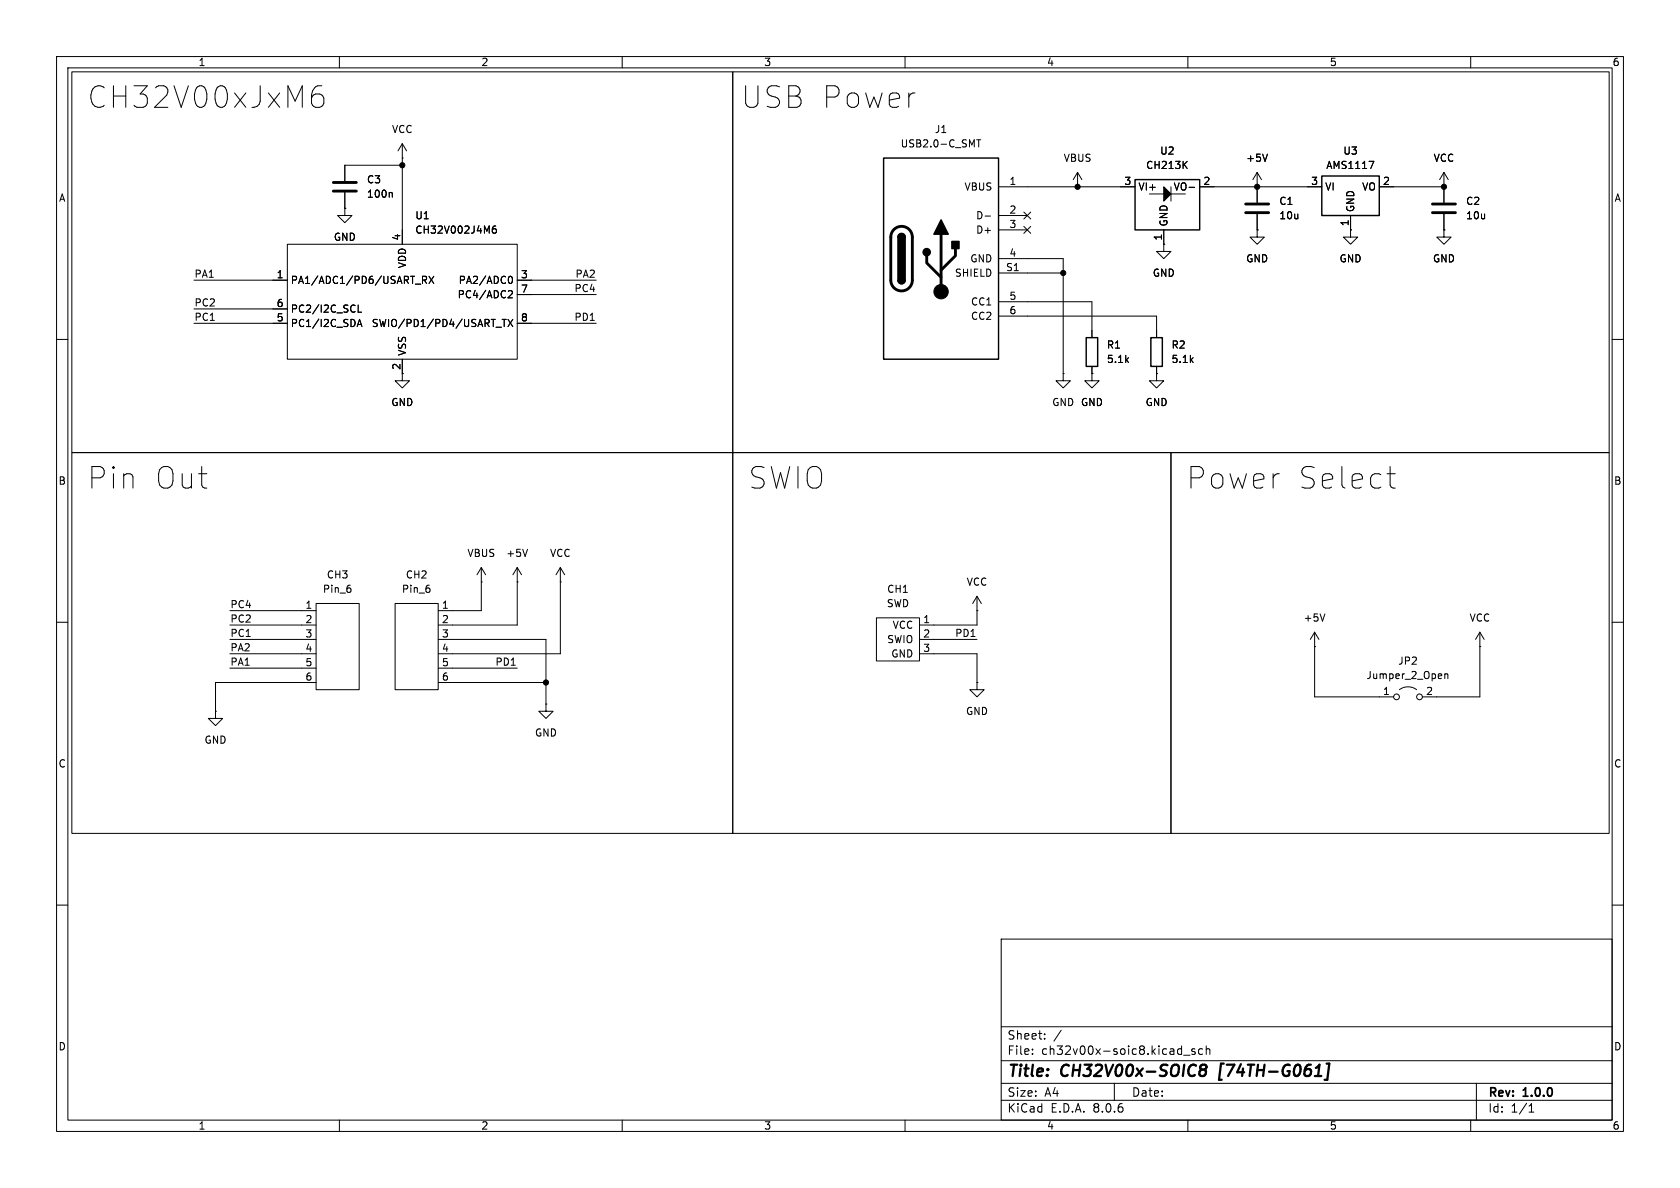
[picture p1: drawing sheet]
<svg xmlns="http://www.w3.org/2000/svg" width="297mm" height="210mm" viewBox="0 0 297 210" stroke-linecap="round" stroke-linejoin="round" font-family="sans-serif">
<g fill="none" stroke="#000" stroke-width=".18">
<path d="M10 10h277v190h-277zM12 12h273v186h-273zM12.7 12.7h116.8v67.3h-116.8zM55.1 17.3l.2-.3 .5-.4h.7l.4 .2 .4 .5v.9l-.2 .4-.6 .4h-.7l-.4-.2-.3-.6M56.9 15.2a1.51 1.51 0 0 0-1.8 1.6M60 10v2M110 10v2M129.5 12.7h155v67.3h-155zM160 10v2M161.4 16.4h.4M210 10v2M260 10v2"/>
<path d="M61 36.8v1.3h1.2l-1.2 1.3-1.3-1.3h1.3M61 36.8h.1M61 34v2.8M69.2 34l.2 .2v.7M71.1 27.9h.1M71.1 25.4l-.7 1.3M71.1 25.4v17.8M71.1 25.4l.8 1.3M71.1 29.2h-10.1v2.8M87.6 39.9l-.3 .1a.86 .86 0 0 0 0 1.2l.4-.1 .1-.4-.3-.3-.3 .1-.2 .2M172.7 24.7h.7M173 24.7v1.3"/>
<path d="M174.1 38.2h1M176.5 33h24.2M176.5 38.1h5.1M181 37.5l1.2 1.2M182.2 37.5l-1.2 1.2M190.5 33h.1M190.5 30.5l-.8 1.3M190.5 30.5v2.5M190.5 30.5l.8 1.3M203.2 34.3h6.3M207 33v2.6M209.3 29.1l.6 .7"/>
<path d="M209.9 28.5l-.7 .7M210.2 33.1h1M212.1 33h21.6M222.2 33h.1M222.2 30.5v5.3M222.2 37.8v2.8M222.2 30.5l-.7 1.3M222.2 30.5l.8 1.3M224.1 27.2l-.5 1.3M238.8 38.1v2.5M242 28.5h.9l-.6 1.3M243.8 33h11.5"/>
<path d="M255.3 33h.1M255.3 30.5v5.3M255.3 37.8v2.8M255.3 30.5l-.8 1.3M255.3 30.5l.7 1.3M10 60h2M34.3 49.5h16.5M34.3 57.2h16.5M34.3 54.6h16.5M50.8 43.2h40.6v20.3h-40.6zM63.1 57.7l.5-1.2 .4 1.2M63.3 57.4h.6"/>
<path d="M63.3 53.9v1.3h.6M73.4 50.2h1M74.7 49.5l.6-.1 .1-.1v-.3l-.7-.2v1.3M75 49.5l.4 .6M75.8 48.8l.9 1.3M76.7 48.8l-.9 1.3M87.7 57.9h1M88.8 56.5h.7M89.1 56.5v1.2M89.8 56.5l.9 1.2M89.9 51.4h.4l.3 .3-.8 .9h.8M90 48.9l.2-.1a.68 .68 0 0 1 .4 .7 .68 .68 0 0 1-.4 .6l-.2-.1"/>
<path d="M90.7 56.5l-.9 1.2M91.4 49.5h14M91.4 57.2h14M91.4 52.1h14M176.5 40.6h5.1M176.5 45.7h11.5v20.3M176.5 53.3h16.5v6.4M176.5 55.9h28v3.8M176.5 48.3h11.5M181 40l1.2 1.2M182.2 40l-1.2 1.2M205.7 43.2v1.3h1.3l-1.3 1.2-1.2-1.2h1.2"/>
<path d="M205.7 43.2h.1M205.7 40.6v2.6M222.2 40.6v1.3h1.3l-1.3 1.3-1.2-1.3h1.2M222.2 40.6h.1M238.8 40.6v1.3h1.2l-1.2 1.3-1.3-1.3h1.3M238.8 40.6h.1M255.3 40.6v1.3h1.2l-1.2 1.3-1.3-1.3h1.3M255.3 40.6h.1M285 60h2M71.1 63.5v3.8h1.3l-1.3 1.3-1.3-1.3h1.3M188 66v1.3h1.2l-1.2 1.3-1.3-1.3h1.3M188 66h.1"/>
<path d="M193 66v1.3h1.3l-1.3 1.3-1.2-1.3h1.2M193 66h.1M193 64.8v1.2M204.5 66v1.3h1.2l-1.2 1.3-1.3-1.3h1.3M204.5 66h.1M204.5 64.8v1.2M12.7 80h116.8v67.3h-116.8zM93.3 97.1l-.5 1.3M129.5 80h77.5v67.3h-77.5zM207 80h77.5v67.3h-77.5zM245.2 83.7h1.5M245.8 82.5v3.2l.1 .4 .8 .2"/>
<path d="M10 110h2M40.6 110.5h15.3M40.6 113h15.3M40.6 115.6h15.3M40.6 108h15.3M40.6 118.1h15.3M55.9 106.7h7.6v15.2h-7.6zM69.8 106.7h7.7v15.2h-7.7zM77.5 113h19v11.5M77.5 118.1h13.9M85.1 102.9h.1M85.1 100.3l-.8 1.3"/>
<path d="M85.1 100.3v7.7h-7.6M85.1 100.3l.8 1.3M91.4 102.9h.1M91.4 100.3v10.2h-13.9M91.4 100.3l-.7 1.3M91.4 100.3l.8 1.3M99.1 102.9h.1M99.1 100.3v15.3h-21.6M99.1 100.3l-.8 1.3M99.1 100.3l.7 1.3M154.9 109.2h7.7v7.6h-7.7zM162.6 113h10.1"/>
<path d="M162.6 115.6h10.1v5.1M172.7 108h.1M172.7 105.4v5.1h-10.1M172.7 105.4l-.7 1.3M172.7 105.4l.8 1.3M232.4 114.3h.1M232.4 111.8v11.4h14M232.4 111.8l-.8 1.2M232.4 111.8l.8 1.2M234.2 108.5l-.4 1.3M255.4 119.1v.9M255.4 119.2l.2-.1 .3 .1 .1 .8"/>
<path d="M261.6 114.3h.1M261.6 111.8l-.7 1.2M261.6 111.8v11.4h-10.1M261.6 111.8l.8 1.2M285 110h2M38.1 125.7v1.3h1.3l-1.3 1.3-1.3-1.3h1.3M38.1 125.7h.1M55.9 120.7h-17.8v5M77.5 120.7h19M96.5 124.5v1.2h1.3l-1.3 1.3-1.3-1.3h1.3M96.5 124.5h.1M172.7 120.7v1.2h1.3l-1.3 1.3-1.3-1.3h1.3"/>
<path d="M172.7 120.7h.1M247.4 121.9a2.54 2.54 0 0 1 3 0M10 160h2M285 160h2M177 166h108v32h-108zM60 198v2M110 198v2M160 198v2M177 194.5h108M177 191.5h108M177 187.5h108M177 181.5h108"/>
<path d="M182.5 186.3v.1M182.5 185.5v.1M184.7 183.6v.1M184.7 182.8v.1M187.6 182.1l-1.3 2M197 191.5v3M209.2 186.5h1.2M210 198v2M211.2 185.5l-.3-.1-.2 .2v.2l.5 .2v.3h-.5M212.6 185.5l-.4-.1-.3 .3v.4l.1 .2h.6M213.2 185.5l.3-.1 .3 .1 .1 .9M213.2 184.9v1.5"/>
<path d="M260 198v2M261 191.5v6.5M270.3 196.6h.9M270.3 195.5l.4-.4v1.5"/>
<circle cx="246.9" cy="123.2" r=".51"/>
<circle cx="251" cy="123.2" r=".51"/>
</g>
<path d="M212.5 189.1l-.3-.2a.44 .44 0 0 1 .4-.7h.4l.2 .2a.44 .44 0 0 1-.3 .7M212.5 189.1a.65 .65 0 0 0-.3 1 .65 .65 0 0 0 .8-.1 .65 .65 0 0 0 .1-.8l-.2-.1M212.5 189.1h.4M234.5 188h.5l-.4 2.9h-.4" fill="none" stroke="#000" stroke-width=".4"/>
<path d="M156.2 27.9h20.3v35.6h-20.3zM200.7 31.8h11.4v8.8h-11.4zM233.7 31.1h10.1v7h-10.1zM158.7 49.5a.64 .64 0 0 0 .7 .7 .64 .64 0 0 0 .6-.7M158.7 41.9a.64 .64 0 0 1 .7-.6 .64 .64 0 0 1 .6 .6M192 59.7h2.1v5.1h-2.1zM203.5 59.7h2v5.1h-2z" fill="none" stroke="#000" stroke-width=".25"/>
<path d="M58.9 33.8h4.1M58.9 32.3h4.1M220.2 37.6h4.1M220.2 36.1h4.1M253.2 37.6h4.1M253.2 36.1h4.1M158 40.6a1.9 1.9 0 0 1 2.1-.4 1.9 1.9 0 0 1 1.2 1.7v7.6a1.91 1.91 0 0 1-1.9 1.9 1.91 1.91 0 0 1-1.9-1.9v-7.7l.2-.7zM163.8 45.2v1.3l2.6 2.5M166.4 41.4v10.2M168.9 43.9v1.3l-2.5 2.6" fill="none" stroke="#000" stroke-width=".51"/>
<g fill="#000" stroke="#000" stroke-width=".25">
<path d="M158.7 49.5h1.3a.64 .64 0 0 1-.6 .7 .64 .64 0 0 1-.7-.7zM158.7 41.9h1.3v7.6h-1.3zM158.9 41.5a.64 .64 0 0 1 .7-.2 .64 .64 0 0 1 .4 .6h-1.3zM166.4 38.9l1.2 2.5h-2.5zM168.3 42.7h1.2v1.2h-1.2z"/>
<circle cx="163.8" cy="44.6" r=".63"/>
</g>
<g fill="#000" stroke="#000" stroke-width=".18">
<path d="M205.7 33l1.3 1.3-1.3 1.3z"/>
<circle cx="71.1" cy="29.2" r=".46"/>
<circle cx="190.5" cy="33" r=".46"/>
<circle cx="222.2" cy="33" r=".46"/>
<circle cx="255.3" cy="33" r=".46"/>
<circle cx="166.4" cy="51.6" r="1.27"/>
<circle cx="188" cy="48.3" r=".46"/>
<circle cx="96.5" cy="120.7" r=".46"/>
</g>
<g font-size="5.3">
<text x="15.2" y="19.3">CH32V00xJxM6</text>
<text x="130.8" y="19.3">USB Power</text>
<text x="15.2" y="86.6">Pin</text>
<text x="26.9" y="86.6">Out</text>
<text x="132.1" y="86.6">SWIO</text>
<text x="209.5" y="86.6">Power</text>
<text x="229" y="86.6">Select</text>
</g>
<g font-size="2.8">
<text x="178" y="190.9">Title:</text>
<text x="187.7" y="190.9">CH32V00x-SOIC8</text>
<text x="216.4" y="190.9">[74TH-G061]</text>
</g>
<g font-size="2.1">
<text x="178" y="184">Sheet:</text>
<text x="178" y="186.7">File:</text>
<text x="184.1" y="186.7">ch32v00x-soic8.kicad_sch</text>
<text x="178" y="196.9">KiCad</text>
<text x="178" y="194.1">Size:</text>
<text x="184.7" y="194.1">A4</text>
<text x="185.7" y="196.9">E.D.A.</text>
<text x="193.3" y="196.9">8.0.6</text>
<text x="200" y="194.1">Date:</text>
<text x="263" y="194.3">Rev:</text>
<text x="263" y="196.9">Id:</text>
<text x="267.1" y="196.9">1/1</text>
<text x="269.4" y="194.3">1.0.0</text>
</g>
<g font-size="1.8">
<text x="35" y="11.9">1</text>
<text x="85" y="11.9">2</text>
<text x="135" y="11.9">3</text>
<text x="185" y="11.9">4</text>
<text x="235" y="11.9">5</text>
<text x="285" y="11.9">6</text>
<text x="69.2" y="23.7">VCC</text>
<text x="165.2" y="23.7">J1</text>
<text x="159.1" y="26.3">USB2.0-C_SMT</text>
<text x="187.9" y="28.8">VBUS</text>
<text x="205" y="27.5">U2</text>
<text x="220.2" y="28.8">+5V</text>
<text x="237.4" y="27.5">U3</text>
<text x="253.4" y="28.8">VCC</text>
<text x="10.3" y="35.9">A</text>
<text x="64.8" y="32.6">C3</text>
<text x="64.8" y="35.2">100n</text>
<text x="170.4" y="33.9">VBUS</text>
<text x="178.4" y="32.8">1</text>
<text x="198.7" y="32.8">3</text>
<text x="201.2" y="33.9">VI+</text>
<text x="202.5" y="30.1">CH213K</text>
<text x="207.4" y="33.9">VO-</text>
<text x="212.7" y="32.8">2</text>
<text x="231.7" y="32.8">3</text>
<text x="234.2" y="33.9">VI</text>
<text x="234.4" y="30.1">AMS1117</text>
<text x="240.7" y="33.9">VO</text>
<text x="244.4" y="32.8">2</text>
<text x="285.3" y="35.9">A</text>
<text x="73.3" y="39">U1</text>
<text x="73.3" y="41.5">CH32V002J4M6</text>
<text x="172.5" y="39">D-</text>
<text x="172.5" y="41.5">D+</text>
<text x="178.4" y="37.8">2</text>
<text x="178.4" y="40.4">3</text>
<text x="206.6" y="40.1" transform="rotate(-90 206.6 40.1)">GND</text>
<text x="226.1" y="36.4">C1</text>
<text x="226.1" y="39">10u</text>
<text x="238.5" y="40.1" transform="rotate(-90 238.5 40.1)">1</text>
<text x="239.6" y="37.6" transform="rotate(-90 239.6 37.6)">GND</text>
<text x="259.1" y="36.4">C2</text>
<text x="259.1" y="39">10u</text>
<text x="58.9" y="42.8">GND</text>
<text x="70.9" y="42.6" transform="rotate(-90 70.9 42.6)">4</text>
<text x="72" y="47.5" transform="rotate(-90 72 47.5)">VDD</text>
<text x="171.4" y="46.6">GND</text>
<text x="178.4" y="45.5">4</text>
<text x="205.5" y="42.6" transform="rotate(-90 205.5 42.6)">1</text>
<text x="220.2" y="46.6">GND</text>
<text x="236.7" y="46.6">GND</text>
<text x="253.2" y="46.6">GND</text>
<text x="34.3" y="49.2">PA1</text>
<text x="48.8" y="49.3">1</text>
<text x="51.3" y="50.4">PA1/ADC1/PD6/USART_RX</text>
<text x="80.8" y="52.9">PC4/ADC2</text>
<text x="81" y="50.4">PA2/ADC0</text>
<text x="92" y="49.3">3</text>
<text x="92" y="51.8">7</text>
<text x="101.5" y="51.7">PC4</text>
<text x="101.6" y="49.2">PA2</text>
<text x="168.7" y="49.1">SHIELD</text>
<text x="177.8" y="48">S1</text>
<text x="178.4" y="53.1">5</text>
<text x="203.7" y="49.1">GND</text>
<text x="34.3" y="56.8">PC1</text>
<text x="34.3" y="54.3">PC2</text>
<text x="48.8" y="56.9">5</text>
<text x="48.8" y="54.4">6</text>
<text x="51.3" y="58">PC1/I2C_SDA</text>
<text x="51.3" y="55.5">PC2/I2C_SCL</text>
<text x="65.6" y="58">SWIO/PD1/PD4/USART_TX</text>
<text x="92" y="56.9">8</text>
<text x="101.5" y="56.8">PD1</text>
<text x="171.6" y="54.2">CC1</text>
<text x="171.6" y="56.7">CC2</text>
<text x="178.4" y="55.6">6</text>
<text x="70.9" y="65.5" transform="rotate(-90 70.9 65.5)">2</text>
<text x="72" y="63" transform="rotate(-90 72 63)">VSS</text>
<text x="195.6" y="61.8">R1</text>
<text x="195.6" y="64.4">5.1k</text>
<text x="207" y="61.8">R2</text>
<text x="207" y="64.4">5.1k</text>
<text x="69.1" y="72">GND</text>
<text x="185.9" y="72">GND GND</text>
<text x="191" y="72">GND</text>
<text x="202.4" y="72">GND</text>
<text x="10.3" y="85.9">B</text>
<text x="285.3" y="85.9">B</text>
<text x="82.5" y="98.7">VBUS</text>
<text x="89.4" y="98.7">+5V</text>
<text x="97.1" y="98.7">VCC</text>
<text x="40.6" y="107.6">PC4</text>
<text x="53.9" y="107.7">1</text>
<text x="57" y="105">Pin_6</text>
<text x="57.7" y="102.5">CH3</text>
<text x="71" y="105">Pin_6</text>
<text x="71.7" y="102.5">CH2</text>
<text x="78" y="107.7">1</text>
<text x="156.7" y="107.5">SWD</text>
<text x="156.7" y="105">CH1</text>
<text x="170.8" y="103.7">VCC</text>
<text x="40.6" y="110.1">PC2</text>
<text x="40.6" y="112.7">PC1</text>
<text x="53.9" y="110.2">2</text>
<text x="53.9" y="112.8">3</text>
<text x="78" y="110.2">2</text>
<text x="78" y="112.8">3</text>
<text x="156.7" y="113.9">SWIO</text>
<text x="157.7" y="111.4">VCC</text>
<text x="163.1" y="110.2">1</text>
<text x="163.1" y="112.8">2</text>
<text x="168.8" y="112.7">PD1</text>
<text x="230.4" y="110.1">+5V</text>
<text x="259.7" y="110.1">VCC</text>
<text x="40.6" y="117.8">PA1</text>
<text x="40.6" y="115.2">PA2</text>
<text x="53.9" y="115.3">4</text>
<text x="53.9" y="117.9">5</text>
<text x="78" y="115.3">4</text>
<text x="78" y="117.9">5</text>
<text x="87.5" y="117.8">PD1</text>
<text x="157.5" y="116.4">GND</text>
<text x="163.1" y="115.3">3</text>
<text x="247.1" y="117.7">JP2</text>
<text x="53.9" y="120.4">6</text>
<text x="78" y="120.4">6</text>
<text x="241.5" y="120.2">Jumper_2_Open</text>
<text x="244.4" y="122.9">1</text>
<text x="252" y="122.9">2</text>
<text x="36.1" y="131.7">GND</text>
<text x="94.5" y="130.4">GND</text>
<text x="170.7" y="126.6">GND</text>
<text x="10.3" y="135.9">C</text>
<text x="285.3" y="135.9">C</text>
<text x="10.3" y="185.9">D</text>
<text x="285.3" y="185.9">D</text>
<text x="35" y="199.9">1</text>
<text x="85" y="199.9">2</text>
<text x="135" y="199.9">3</text>
<text x="185" y="199.9">4</text>
<text x="235" y="199.9">5</text>
<text x="285" y="199.9">6</text>
</g>
</svg>
